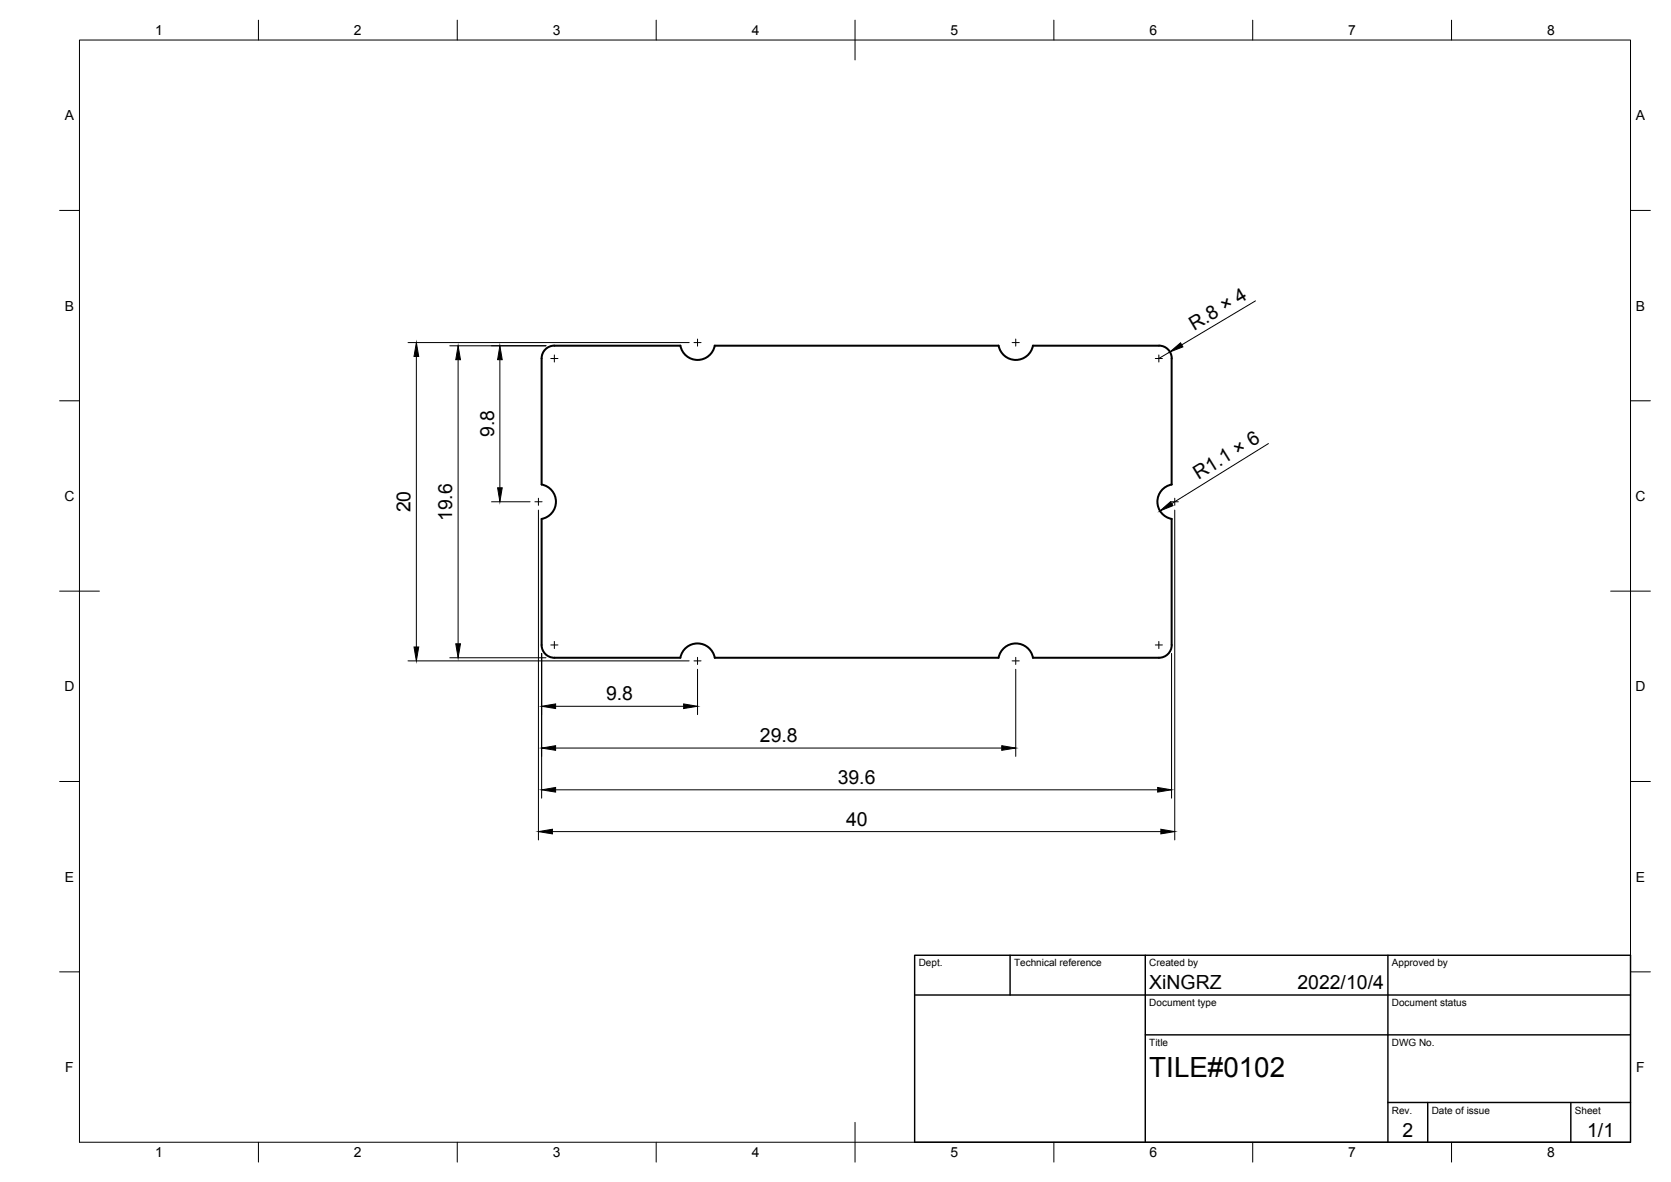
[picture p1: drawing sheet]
<svg xmlns="http://www.w3.org/2000/svg" width="420mm" height="297mm" viewBox="0 0 420 297" stroke-linecap="round" stroke-linejoin="round" font-family="sans-serif">
<!-- layer: S -->
<path d="M139.4 86.9h31.7M139.4 86.9a3.2 3.2 0 0 0-3.2 3.2v31.7M171.1 86.9a4.4 4.4 0 0 0 4.3 3.6 4.4 4.4 0 0 0 4.3-3.6h71.4a4.4 4.4 0 0 0 4.3 3.6 4.4 4.4 0 0 0 4.3-3.6h31.7a3.2 3.2 0 0 1 3.2 3.2v31.7a4.4 4.4 0 0 0-3.6 4.3 4.4 4.4 0 0 0 3.6 4.3v31.7a3.2 3.2 0 0 1-3.2 3.2h-31.7a4.4 4.4 0 0 0-4.3-3.6 4.4 4.4 0 0 0-4.3 3.6h-71.4a4.4 4.4 0 0 0-4.3-3.6 4.4 4.4 0 0 0-4.3 3.6M136.2 130.4v31.7a3.2 3.2 0 0 0 3.2 3.2M136.2 121.8a4.4 4.4 0 0 1 3.6 4.3 4.4 4.4 0 0 1-3.6 4.3M139.4 165.3h31.7" fill="none" stroke="#000" stroke-width=".51"/>
<!-- layer: Border -->
<g fill="none" stroke="#000" stroke-width=".25">
<path d="M20 10.1h390v276.9h-390zM65 5.1v5M115 5.1v5M165 5.1v5M215 5.1v10M265 5.1v5M315 5.1v5M365 5.1v5M15 52.9h5M410 52.9h5M15 100.7h5M410 100.7h5"/>
<path d="M15 148.6h10M405 148.6h10M15 196.4h5M410 196.4h5M15 244.2h5M410 244.2h5M65 287v5M115 287v5M165 287v5M215 282.1v9.9M265 287v5M315 287v5"/>
<path d="M365 287v5"/>
</g>
<!-- layer: TitleBlock -->
<path d="M230 240.1h180v46.9h-180zM230 250h180M254 240.1v9.9M288 240.1v46.9M349 240.1v46.9M288 260.1h122M349 277.1h61M359 277.1v9.9M395 277.1v9.9" fill="none" stroke="#000" stroke-width=".36"/>
<!-- layer: Center Lines -->
<g fill="none" stroke="#000" stroke-width=".25">
<path d="M138.5 90.1h1.8M139.4 89.2v1.8M174.5 86.1h1.8M175.4 85.2v1.8M254.5 86.1h1.8M255.4 85.2v1.8M290.5 90.1h1.8M291.4 89.2v1.8M134.5 126.1h1.8M135.4 125.2v1.8M294.5 126.1h1.8M295.4 125.2v1.8"/>
<path d="M138.5 162.1h1.8M139.4 161.2v1.8M174.5 166.1h1.8M175.4 165.2v1.8M254.5 166.1h1.8M255.4 165.2v1.8M290.5 162.1h1.8M291.4 161.2v1.8"/>
</g>
<!-- layer: Dimensions -->
<g fill="none" stroke="#000" stroke-width=".25">
<path d="M315.7 75.6l-18.6 11.1M102.6 86.1h70.7M104.7 89.6v73M113.1 86.9h24.2M115.2 90.4v71.4M125.7 90.4v32.2M294.1 88.5l-2.7 1.6M318.9 111.5l-24.3 15.1M123.6 126.1h9.7M135.4 128.2v82.9M295.4 128.2v82.9M102.6 166.1h70.7"/>
<path d="M113.1 165.3h24.2M136.2 164.2v36.4M139.7 177.5h32.2M175.4 168.2v11.4M255.4 168.2v21.9M294.6 164.2v36.4M139.7 188h112.2M139.7 198.5h151.4M138.9 209h153"/>
</g>
<g fill="#000" stroke="#000" stroke-width=".25">
<path d="M104.7 86.1l.6 3.5h-1.2zM115.2 86.9l.6 3.5h-1.2zM125.7 86.9l.6 3.5h-1.2zM294.1 88.5l2.7-2.3 .6 1zM125.1 122.6h1.2l-.6 3.5zM291.7 128.4l2.6-2.3 .6 1zM104.1 162.6h1.2l-.6 3.5zM114.6 161.8h1.2l-.6 3.5zM136.2 177.5l3.5-.6v1.2zM171.9 176.9l3.5 .6-3.5 .6zM136.2 188l3.5-.6v1.2zM136.2 198.5l3.5-.6v1.2z"/>
<path d="M251.9 187.4l3.5 .6-3.5 .6zM291.1 197.9l3.5 .6-3.5 .6zM135.4 209l3.5-.6v1.2zM291.9 208.4l3.5 .6-3.5 .6z"/>
</g>
<text font-size="7" x="289" y="270.6">TILE#0102</text>
<g font-size="4.9">
<text x="300.3" y="83.1" transform="rotate(-31 300.3 83.1)">R.8 × 4</text>
<text x="124.2" y="109.9" transform="rotate(-90 124.2 109.9)">9.8</text>
<text x="301.3" y="120.7" transform="rotate(-32 301.3 120.7)">R1.1 × 6</text>
<text x="103.2" y="128.8" transform="rotate(-90 103.2 128.8)">20</text>
<text x="113.7" y="131" transform="rotate(-90 113.7 131)">19.6</text>
<text x="152.4" y="176">9.8</text>
<text x="191.1" y="186.5">29.8</text>
<text x="210.6" y="197">39.6</text>
<text x="212.7" y="207.5">40</text>
<text x="289" y="248.5">XiNGRZ</text>
<text x="326.2" y="248.5">2022/10/4</text>
<text x="352.6" y="285.7">2</text>
<text x="399.1" y="285.7">1/1</text>
</g>
<g font-size="3.5">
<text x="39" y="8.8">1</text>
<text x="89" y="8.8">2</text>
<text x="139" y="8.8">3</text>
<text x="189" y="8.8">4</text>
<text x="239" y="8.8">5</text>
<text x="289" y="8.8">6</text>
<text x="339" y="8.8">7</text>
<text x="389" y="8.8">8</text>
<text x="16.3" y="30.2">A</text>
<text x="411.3" y="30.2">A</text>
<text x="16.3" y="78">B</text>
<text x="411.3" y="78">B</text>
<text x="16.2" y="125.9">C</text>
<text x="411.2" y="125.9">C</text>
<text x="16.2" y="173.7">D</text>
<text x="411.2" y="173.7">D</text>
<text x="16.3" y="221.6">E</text>
<text x="411.3" y="221.6">E</text>
<text x="16.4" y="269.4">F</text>
<text x="411.4" y="269.4">F</text>
<text x="39" y="290.8">1</text>
<text x="89" y="290.8">2</text>
<text x="139" y="290.8">3</text>
<text x="189" y="290.8">4</text>
<text x="239" y="290.8">5</text>
<text x="289" y="290.8">6</text>
<text x="339" y="290.8">7</text>
<text x="389" y="290.8">8</text>
</g>
<g font-size="2.5">
<text x="231" y="242.9">Dept.</text>
<text x="255" y="242.9">Technical reference</text>
<text x="289" y="242.9">Created by</text>
<text x="350" y="242.9">Approved by</text>
<text x="289" y="252.8">Document type</text>
<text x="350" y="252.8">Document status</text>
<text x="289" y="262.9">Title</text>
<text x="350" y="262.9">DWG No.</text>
<text x="350" y="279.9">Rev.</text>
<text x="360" y="279.9">Date of issue</text>
<text x="396" y="279.9">Sheet</text>
</g>
</svg>
